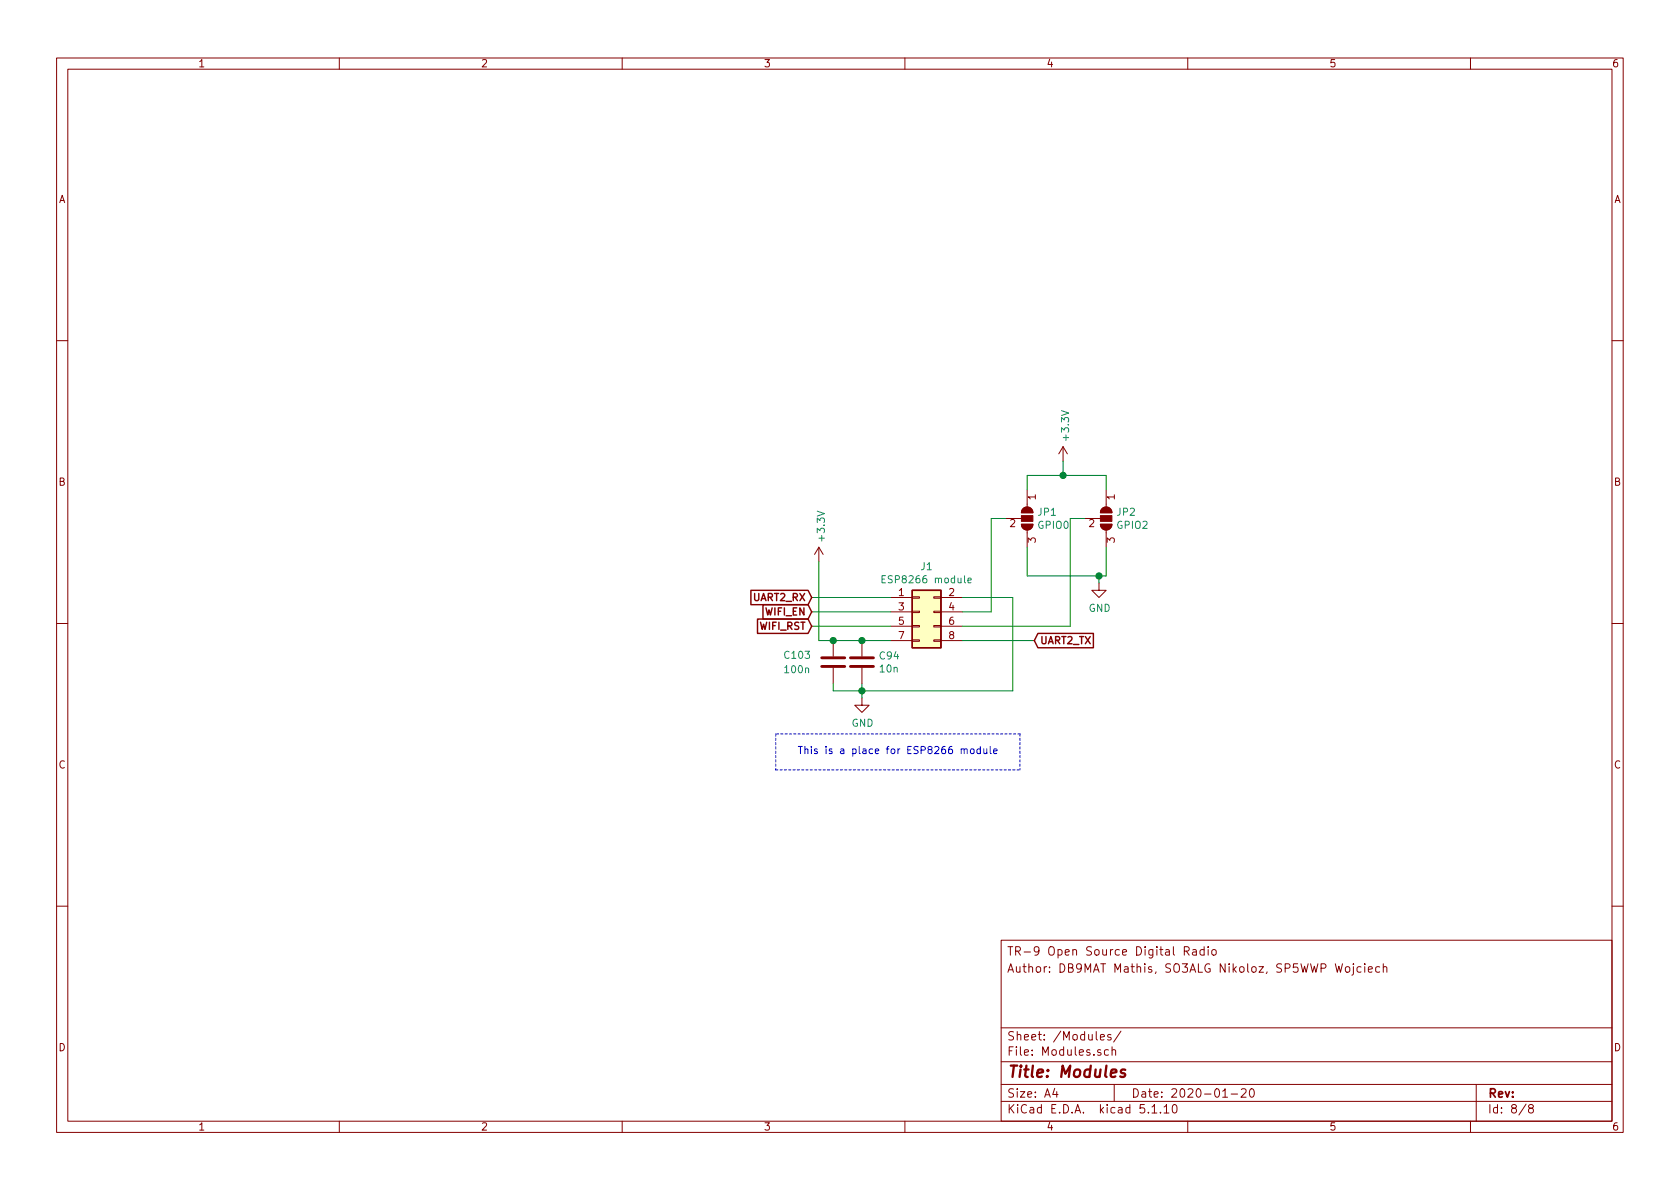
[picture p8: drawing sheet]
<svg xmlns="http://www.w3.org/2000/svg" width="297mm" height="210mm" viewBox="0 0 297 210" stroke-linecap="round" stroke-linejoin="round" font-family="sans-serif">
<g fill="none" stroke="#840000" stroke-width=".18">
<path d="M10 10.3h277v189.9h-277zM12 12.2h273v186.1h-273zM60 10.3v1.9M110 10.3v1.9M160 10.3v1.9M210 10.3v1.9M260 10.3v1.9M10 60.2h2M188 79l-.8 1.3M188 79v2.5M188 79l.7 1.3M285 60.2h2"/>
<path d="M144.8 96.8l-.8 1.2M144.8 96.8v2.5M144.8 96.8l.7 1.2M177.8 91.7h2.8M180.6 92.7h2a1.02 1.02 0 0 1-1 1 1.02 1.02 0 0 1-1-1zM180.8 90a1.02 1.02 0 0 1 1.2-.3 1.02 1.02 0 0 1 .6 1h-2zM181.6 86.6v3.1M181.6 93.7v3.1M191.8 91.7h2.8M194.6 92.7h2a1.02 1.02 0 0 1-1 1 1.02 1.02 0 0 1-1-1zM194.8 90a1.02 1.02 0 0 1 1.1-.3 1.02 1.02 0 0 1 .7 1h-2zM195.6 86.6v3.1"/>
<path d="M195.6 93.7v3.1M10 110.3h2M147.3 113.3v2.8M147.3 118.1v2.8M152.4 113.3v2.8M152.4 118.1v2.8M157.5 105.7h3.8M157.5 108.2h3.8M157.5 110.7h3.8M157.5 113.3h3.8M161.3 113.2h1.3v.2h-1.3zM161.3 110.6h1.3v.3h-1.3z"/>
<path d="M161.3 105.5h1.3v.3h-1.3zM161.3 108.1h1.3v.2h-1.3zM165.1 113.2h1.3v.2h-1.3zM165.1 110.6h1.3v.3h-1.3zM165.1 105.5h1.3v.3h-1.3zM165.1 108.1h1.3v.2h-1.3zM166.4 105.7h3.8M166.4 108.2h3.8M166.4 110.7h3.8M166.4 113.3h3.8M194.3 103.1v1.3h1.3l-1.3 1.3-1.3-1.3h1.3M285 110.3h2"/>
<path d="M152.4 123.4v1.3h1.3l-1.3 1.3-1.3-1.3h1.3M10 160.2h2M177 166.3h108v32h-108zM209.4 168.2l.7-.1 .2-.2-.1-.3-.2-.2h-.6v1.5M209.8 168.2l.5 .7M210.9 168h.6v.9M211.5 168.3h-.5l-.2 .2 .2 .4 .5-.1M212.9 168l-.4-.1-.3 .3v.6l.3 .1 .4-.1M212.9 167.4v1.5M213.6 167.4v.2M213.6 167.9v1M214.3 168l.2-.1 .5 .1v.8l-.2 .1-.5-.1z"/>
<path d="M237.9 171.1l.3-.2 .4 .2v.7l-.2 .1-.5-.1zM239.3 170.9v1.3l-.3 .2M239.3 170.4v.2M240.6 171l-.4-.1-.3 .3 .1 .6 .2 .1h.4M241.3 170.4v.2M241.3 170.9v1M241.9 171.4l.7-.1v-.3l-.5-.1-.2 .2 .1 .8h.6M243.9 171l-.4-.1-.3 .3 .1 .6 .2 .1h.4M244.6 171.1l.2-.2 .3 .1 .1 .9M244.6 170.4v1.5M285 160.2h2M60 198.3v1.9"/>
<path d="M110 198.3v1.9M160 198.3v1.9M177 194.8h108M177 191.8h108M177 187.8h108M177 181.8h108M186.5 192.5l-.4 1h1M186.8 193v1M194.6 183.4l.7-.1-.1-.3-.4-.1-.2 .2v.7h.6M196 185.7l-.4-.1-.3 .3v.6l.3 .1 .4-.1M196.4 183a.37 .37 0 0 0-.6 .1l.1 .3 .5 .1 .1 .1-.2 .3-.5-.1M196.6 185.7l.2-.1 .4 .1 .1 .9"/>
<path d="M196.6 185.1v1.5M197 191.8v3M198.2 182.3l-1.3 2M203.7 195.8l.4-.5v1.5M203.7 196.8h.8M205.2 196.7v.1M205.8 195.8l.4-.5v1.5M205.8 196.8h.9M207.5 195.4l.2-.1a.94 .94 0 0 1 0 1.5h-.1a1 1 0 0 1-.1-1.4zM210 198.3v1.9M216.2 194h.8M217.7 193.5h1.1"/>
<path d="M219.5 192.7l.2-.2h.3l.3 .2v.3v.2l-.9 .8h.9M221.1 192.6l.2-.1a.8 .8 0 0 1 .5 .8 .8 .8 0 0 1-.5 .7 1 1 0 0 1-.2-1.4zM260 198.3v1.9M261 191.8v6.5M269.8 195.2l-1.2 2M270.6 196l-.3-.2v-.2l.3-.3h.2l.3 .3-.1 .2-.6 .2a.48 .48 0 0 0-.1 .7l.3 .1 .4-.1a.48 .48 0 0 0-.2-.7"/>
</g>
<path d="M199 189.2a.49 .49 0 0 0-.8 .3l.2 .3 .5 .1 .1 .2-.4 .3-.5-.1" fill="none" stroke="#840000" stroke-width=".41"/>
<path d="M145.3 117.9h4.1M145.3 116.3h4.1M150.4 117.9h4M150.4 116.3h4" fill="none" stroke="#840000" stroke-width=".51"/>
<path d="M161.3 104.4h5.1v10.1h-5.1z" fill="#ffffc2" stroke="#ffffc2" stroke-width=".18"/>
<path d="M132.8 104.4h10.1l.6 1.3-.6 1.2h-10.1zM133.9 109.5h9l.6 1.2-.6 1.3h-9zM134.9 106.9h8l.6 1.3-.6 1.3h-8zM161.3 104.4h5.1v10.1h-5.1zM183.5 112h9.8v2.5h-9.8l-.6-1.2z" fill="none" stroke="#840000" stroke-width=".25"/>
<path d="M156 102.4h.4M156.6 101.8h-.6v1.3h.6M171.1 102.6l.6-.1v-.2l-.4-.1-.2 .2 .1 .6h.5" fill="none" stroke="#008484" stroke-width=".18"/>
<g fill="#840000" stroke="#840000" stroke-width=".18">
<path d="M194.8 90a1.02 1.02 0 0 1 1.1-.3 1.02 1.02 0 0 1 .7 1h-2z"/>
<path d="M194.6 92.7h2a1.02 1.02 0 0 1-1 1 1.02 1.02 0 0 1-1-1z"/>
<path d="M194.6 91.2h2v1h-2z"/>
<path d="M180.8 90a1.02 1.02 0 0 1 1.2-.3 1.02 1.02 0 0 1 .6 1h-2z"/>
<path d="M180.6 92.7h2a1.02 1.02 0 0 1-1 1 1.02 1.02 0 0 1-1-1z"/>
<path d="M180.6 91.2h2v1h-2z"/>
</g>
<path d="M137.2 129.8v6.3M137.2 136.1h43.1M180.3 129.8v6.3M180.3 129.8h-43.1" fill="none" stroke="#0000c2" stroke-width=".18" stroke-dasharray=".4 .4"/>
<g fill="none" stroke="#008400" stroke-width=".18">
<path d="M144.8 99.3v14h12.7M177.8 91.7h-2.5v16.5h-5.1M181.6 86.6v-2.5h14v2.5M181.6 96.8v5h14v-5M188 81.5v2.6M191.8 91.7h-2.6v19h-19M143.5 110.7h14M143.5 108.2h14M143.5 105.7h14M170.2 105.7h8.9v16.5h-31.8v-1.3M170.2 113.3h12.7M194.3 101.8v1.3"/>
<path d="M152.4 120.9v2.5"/>
</g>
<path d="M170 132.6l.1-.2 .3 .1 .1 .8M170 132.4v.9M170.5 132.6l.2-.2 .3 .1v.8M171.6 132.6l.2-.2 .4 .2v.4l-.1 .2-.3 .1-.2-.2zM173.3 132.5l-.3-.1-.3 .3 .1 .5h.5M173.3 132v1.3M173.9 132.4l.1 .8 .3 .1 .2-.2M174.5 132.4v.9M175.1 132v1.1l.2 .2M175.7 132.8l.6-.1-.1-.2-.3-.1-.2 .2v.6h.5" fill="none" stroke="#0000c2" stroke-width=".18"/>
<g fill="#008400" stroke="#008400" stroke-width=".25">
<circle cx="194.3" cy="101.8" r=".51"/>
<circle cx="188" cy="84.1" r=".51"/>
<circle cx="147.3" cy="113.3" r=".51"/>
<circle cx="152.4" cy="122.2" r=".51"/>
<circle cx="152.4" cy="113.3" r=".51"/>
</g>
<text font-size="2.8" fill="#840000" x="178" y="190.5">Title: Modules</text>
<g font-size="2.1" fill="#840000">
<text x="178" y="172">Author: DB9MAT Mathis, SO3ALG Nikoloz, SP5WWP Wojciech</text>
<text x="178" y="169">TR-9 Open Source Digital Radio</text>
<text x="178" y="184">Sheet: /Modules/</text>
<text x="178" y="186.7">File: Modules.sch</text>
<text x="178" y="196.9">KiCad E.D.A. kicad 5.1.10</text>
<text x="178" y="194.1">Size: A4</text>
<text x="200" y="194.1">Date: 2020-01-20</text>
<text x="263" y="194.1">Rev:</text>
<text x="263" y="196.9">Id: 8/8</text>
</g>
<g font-size="1.8" fill="#840000">
<text x="35" y="11.9">1</text>
<text x="85" y="11.9">2</text>
<text x="135" y="11.9">3</text>
<text x="185" y="11.9">4</text>
<text x="235" y="11.9">5</text>
<text x="285" y="11.9">6</text>
<text x="10.4" y="35.9">A</text>
<text x="285.4" y="35.9">A</text>
<text x="10.4" y="85.9">B</text>
<text x="183.1" y="88.4" transform="rotate(-90 183.1 88.4)">1</text>
<text x="197.1" y="88.4" transform="rotate(-90 197.1 88.4)">1</text>
<text x="285.4" y="85.9">B</text>
<text x="178.6" y="93.2">2</text>
<text x="183.1" y="96" transform="rotate(-90 183.1 96)">3</text>
<text x="192.6" y="93.2">2</text>
<text x="197.1" y="96" transform="rotate(-90 197.1 96)">3</text>
<text x="133.3" y="106.3">UART2_RX</text>
<text x="158.9" y="105.4">1</text>
<text x="158.9" y="107.9">3</text>
<text x="167.8" y="105.4">2</text>
<text x="167.8" y="107.9">4</text>
<text x="134.4" y="111.4">WIFI_RST</text>
<text x="135.5" y="108.8">WIFI_EN</text>
<text x="158.9" y="110.5">5</text>
<text x="158.9" y="113">7</text>
<text x="167.8" y="110.5">6</text>
<text x="167.8" y="113">8</text>
<text x="183.8" y="113.9">UART2_TX</text>
<text x="10.4" y="135.9">C</text>
<text x="285.4" y="135.9">C</text>
<text x="10.4" y="185.9">D</text>
<text x="285.4" y="185.9">D</text>
<text x="35" y="199.9">1</text>
<text x="85" y="199.9">2</text>
<text x="135" y="199.9">3</text>
<text x="185" y="199.9">4</text>
<text x="235" y="199.9">5</text>
<text x="285" y="199.9">6</text>
</g>
<g font-size="1.8" fill="#008484">
<text x="189" y="77.7" transform="rotate(-90 189 77.7)">+3.3V</text>
<text x="145.8" y="95.5" transform="rotate(-90 145.8 95.5)">+3.3V</text>
<text x="183.6" y="91.2">JP1</text>
<text x="183.6" y="93.5">GPIO0</text>
<text x="197.5" y="91.2">JP2</text>
<text x="197.5" y="93.5">GPIO2</text>
<text x="162.9" y="100.8">J1</text>
<text x="156.7" y="103.1">ESP8266 module</text>
<text x="192.5" y="108.2">GND</text>
<text x="138.8" y="116.5">C103</text>
<text x="138.9" y="119">100n</text>
<text x="155.6" y="116.6">C94</text>
<text x="155.7" y="118.9">10n</text>
<text x="150.6" y="128.5">GND</text>
</g>
<text font-size="1.8" fill="#0000c2" x="141" y="133.3">This is a place for ESP8266 module</text>
</svg>
